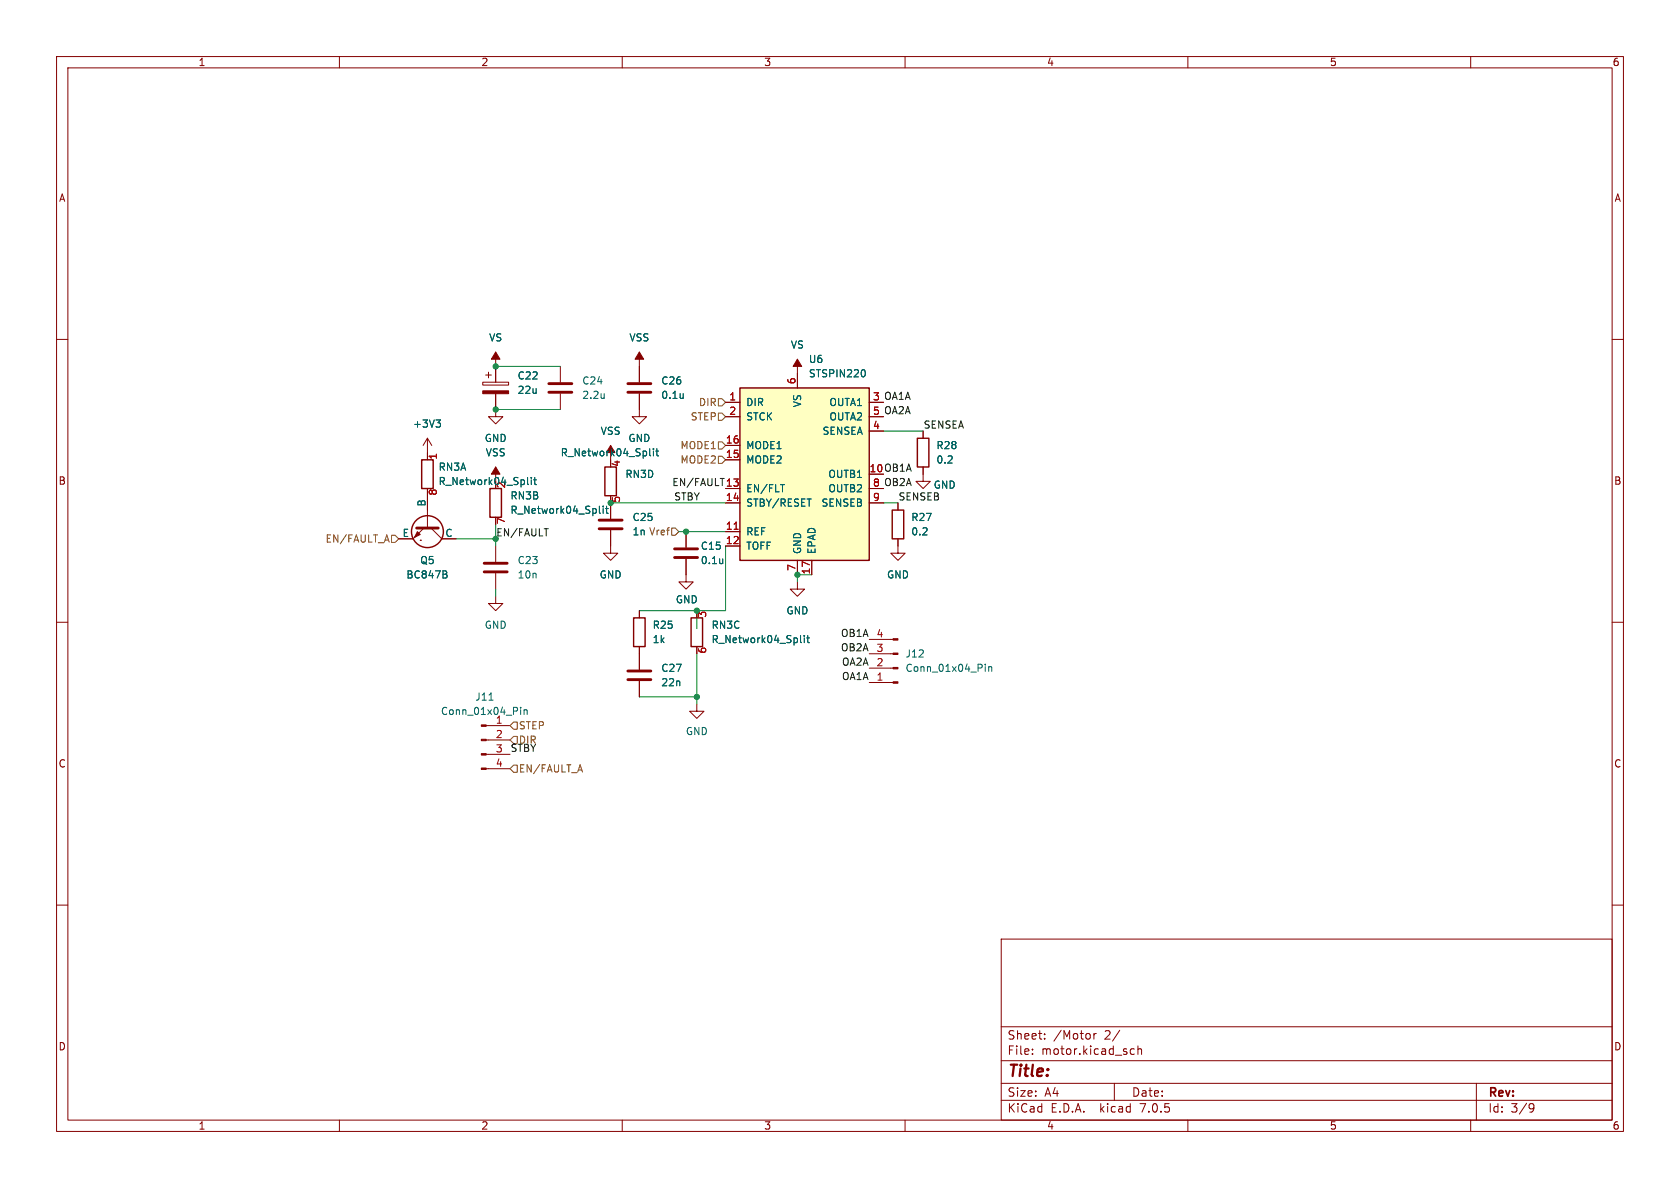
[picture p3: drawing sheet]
<svg xmlns="http://www.w3.org/2000/svg" width="297mm" height="210mm" viewBox="0 0 297 210" stroke-linecap="round" stroke-linejoin="round" font-family="sans-serif">
<g fill="none" stroke="#840000" stroke-width=".18">
<path d="M10 10h277v190h-277zM12 12h273v186h-273zM60 10v2M110 10v2M160 10v2M210 10v2M260 10v2M10 60h2M285 60h2M75.6 77.5v3.8M75.6 77.5l-.8 1.2M75.6 77.5l.7 1.2"/>
<path d="M85.3 67.6h4.6v.5h-4.6zM85.9 66.3h1M86.4 65.8v1M87.6 69.6v4.1h1.3l-1.3 1.2-1.2-1.2h1.2M87.6 62.2v5.4M99.1 64.8v2.8M99.1 69.6v2.8M107.9 78.7v3.9M113 69.6v4.1h1.3l-1.3 1.2-1.2-1.2h1.2M113 62.2v5.4M128.3 71.1h2.5M128.3 78.7h2.5"/>
<path d="M128.3 73.7h2.5M141 63.5v5.1M153.7 71.1h2.5M153.7 73.7h2.5M153.7 76.2h2.5M163.2 76.2v1.3M74.3 95.5h.1M74.9 93.3l-1.9 2h-2.5M75.6 86.4v6.9M76.2 93.3l1.9 2h2.5M87.6 82.6v2.5M87.6 91.4v1.3"/>
<path d="M87.6 96.5v2.8M107.9 93.7v4.1h1.3l-1.3 1.3-1.2-1.3h1.2M107.9 87.6v4.1M121.3 98.8v4.1h1.3l-1.3 1.2-1.3-1.2h1.3M121.3 94v2.8M128.3 94h2.5M128.3 96.5h2.5M128.3 86.4h2.5M128.3 88.9h2.5M128.3 81.3h2.5M141 99.1v2.5M143.5 99.1v2.5"/>
<path d="M153.7 86.4h2.5M153.7 88.9h2.5M158.7 95.3v2.5h1.3l-1.3 1.3-1.2-1.3h1.2M158.7 88.9v1.3M163.2 82.6v2.5h1.3l-1.3 1.3-1.3-1.3h1.3M10 110h2M87.6 105.4v1.3h1.3l-1.3 1.3-1.2-1.3h1.2M87.6 101.3v2.8M113 108v1.2M113 114.3v4.1M123.2 108v1.2M123.2 114.3v1.3"/>
<path d="M141 102.9v1.2h1.2l-1.2 1.3-1.3-1.3h1.3M153.7 113h4.2M153.7 115.6h4.2M153.7 118.1h4.2M285 110h2M86 135.9h4.2M86 133.4h4.2M86 130.8h4.2M86 128.3h4.2M113 120.4v2.8M123.2 124.5v1.2h1.3l-1.3 1.3-1.3-1.3h1.3M153.7 120.7h4.2"/>
<path d="M10 160h2M285 160h2M177 166h108v32h-108zM60 198v2M110 198v2M160 198v2M177 194.5h108M177 191.5h108M177 187.5h108M177 181.5h108M182.5 186.3v.1M182.5 185.5v.1"/>
<path d="M184.7 183.6v.1M184.7 182.8v.1M193.4 182.7v1M193.8 182.7l-.3 .1-.1 .2M197 191.5v3M198 182.1l-1.3 2M200.5 185.5l-.4-.1-.3 .3v.4l.2 .2h.5M201.2 185.5l.2-.1 .3 .1 .1 .9M201.2 184.9v1.5M210 198v2M260 198v2M261 191.5v6.5"/>
<path d="M270.5 195.2l.4-.1 .2 .1a.99 .99 0 0 1-.4 1.4h-.2M271.2 195.7l-.3 .3h-.4"/>
</g>
<g fill="none" stroke="#840000" stroke-width=".51">
<path d="M97 69.3h4.1M97 67.8h4.1M111 69.3h4.1M111 67.8h4.1M73.7 93.3h3.8M85.6 99.6h4.1M105.9 93.5h4.1M105.9 91.9h4.1M119.3 98.6h4M119.3 97h4M85.6 101.1h4.1M111 118.6h4.1"/>
<path d="M111 120.1h4.1"/>
</g>
<g fill="none" stroke="#840000" stroke-width=".25">
<path d="M130.8 68.6h22.9v30.5h-22.9zM162.2 77.5h2v5.1h-2zM74.5 81.3h2.1v5.1h-2.1zM86.6 86.4h2v5h-2zM106.9 82.6h2.1v5h-2.1zM157.7 90.2h2.1v5.1h-2.1zM112 109.2h2v5.1h-2zM122.2 109.2h2v5.1h-2z"/>
<circle cx="75.6" cy="94" r="2.82"/>
</g>
<g fill="none" stroke="#006464" stroke-width=".18">
<path d="M77.1 74.2h.8l-.5 .5M77.6 74.7l.3 .3v.3l-.3 .2M114.9 79.3v1.1l.1 .2M115.5 79.3v.1M115.5 79.7v.9M115.9 79.7h.5M116.1 79.3v1.1l.3 .2M152.8 65.4l.2 .4-.2 .8M93.3 84.4v1.1l.1 .2M93.9 84.4v.1M93.9 84.8v.9M94.4 84.8h.4"/>
<path d="M94.5 84.4v1.1l.3 .2M106 89.5v1.1l.1 .1M106.6 89.5v.1M106.6 89.9v.8M107.1 89.9h.4M107.2 89.5v1.1l.3 .1M138 85.7h.7M78.7 101.5l.3 .3v.3l-.2 .1M78.9 101l.1 .2-.1 .3M141.5 112.3v1.1l.2 .2M142.2 112.3v.2M142.2 112.8v.8"/>
<path d="M142.6 112.8h.5M142.8 112.3v1.1l.3 .2M174.2 117.4v.1M174.2 117.8v.9M174.8 117.8v.9M174.8 118l.2-.2 .3 .1v.8M86.5 123.8h.7M92 125v.2M92 125.5v.8M92.6 125.5v.8M92.6 125.6l.2-.1h.3l.1 .8"/>
</g>
<g fill="#840000" stroke="#840000" stroke-width=".18">
<path d="M87.6 62.2l.8 1.3h-1.5z"/>
<path d="M85.3 69.1h4.6v.5h-4.6z"/>
<path d="M85.1 135.8h.9v.2h-.9z"/>
<path d="M85.1 133.2h.9v.3h-.9z"/>
<path d="M85.1 130.7h.9v.2h-.9z"/>
<path d="M85.1 128.1h.9v.3h-.9z"/>
<path d="M107.9 78.7l.8 1.3h-1.5z"/>
<path d="M73.8 94l.5 .5-1 .5z"/>
<path d="M87.6 82.6l.8 1.2h-1.5z"/>
<path d="M113 62.2l.8 1.3h-1.5z"/>
<path d="M141 63.5l.7 1.3h-1.5z"/>
<path d="M157.9 112.9h.8v.3h-.8z"/>
<path d="M157.9 115.4h.8v.3h-.8z"/>
<path d="M157.9 118h.8v.2h-.8z"/>
<path d="M157.9 120.5h.8v.3h-.8z"/>
</g>
<path d="M130.8 68.6h22.9v30.5h-22.9z" fill="#ffffc2" stroke="#ffffc2" stroke-width=".18"/>
<path d="M129.8 93.6h.7" fill="none" stroke="#a90000" stroke-width=".18"/>
<path d="M127 78.1h.6l.7 .6-.7 .7h-.6zM127 70.5h.6l.7 .6-.7 .7h-.6zM127 73h.6l.7 .7-.7 .6h-.6zM69.2 94.6h.6l.7 .7-.7 .6h-.6zM118.7 93.3h.7l.6 .7-.6 .6h-.7zM127 80.6h.6l.7 .7-.7 .6h-.6zM90.2 135.9l.6-.6h.6v1.2h-.6zM90.8 127.6h.6v1.3h-.6l-.6-.6zM90.8 130.2h.6v1.2h-.6l-.6-.6zM102.6 135.2l.4 1.3" fill="none" stroke="#725600" stroke-width=".18"/>
<path d="M96.2 93.5h.7" fill="none" stroke="#0f0f0f" stroke-width=".18"/>
<g fill="none" stroke="#009600" stroke-width=".18">
<path d="M87.6 64.8h11.5M87.6 72.4h11.5M156.2 76.2h7M80.6 95.3h7M87.6 92.7v3.8M107.9 88.9h20.4M120 94h8.3M128.3 96.5v11.5h-15.3M156.2 88.9h2.5M87.6 104.1v1.3M123.2 108v3.1M123.2 115.6v8.9"/>
<path d="M143.5 101.6h-2.5v1.3M113 123.2h10.2"/>
</g>
<g fill="#009600" stroke="#009600" stroke-width=".18">
<circle cx="123.2" cy="108" r=".46"/>
<circle cx="121.3" cy="94" r=".46"/>
<circle cx="141" cy="101.6" r=".46"/>
<circle cx="87.6" cy="72.4" r=".46"/>
<circle cx="87.6" cy="64.8" r=".46"/>
<circle cx="87.6" cy="95.3" r=".46"/>
<circle cx="107.9" cy="88.9" r=".46"/>
<circle cx="123.2" cy="123.2" r=".46"/>
</g>
<text font-size="2.8" fill="#840000" x="178" y="190.8">Title:</text>
<g font-size="2.1" fill="#840000">
<text x="178" y="183.9">Sheet:</text>
<text x="186.2" y="183.9">/Motor</text>
<text x="195.2" y="183.9">2/</text>
<text x="178" y="186.6">File:</text>
<text x="184" y="186.6">motor.kicad_sch</text>
<text x="178" y="196.8">KiCad</text>
<text x="178" y="194">Size:</text>
<text x="184.6" y="194">A4</text>
<text x="185.7" y="196.8">E.D.A.</text>
<text x="194.4" y="196.8">kicad</text>
<text x="200" y="194">Date:</text>
<text x="201.5" y="196.8">7.0.5</text>
<text x="263" y="194.2">Rev:</text>
<text x="263" y="196.8">Id:</text>
<text x="267" y="196.8">3/9</text>
</g>
<g font-size="1.8" fill="#840000">
<text x="35" y="11.8">1</text>
<text x="85" y="11.8">2</text>
<text x="135" y="11.8">3</text>
<text x="185" y="11.8">4</text>
<text x="235" y="11.8">5</text>
<text x="285" y="11.8">6</text>
<text x="10.4" y="35.8">A</text>
<text x="285.4" y="35.8">A</text>
<text x="153.7" y="83.6">10 OB1A</text>
<text x="10.3" y="85.8">B</text>
<text x="285.3" y="85.8">B</text>
<text x="10.3" y="135.8">C</text>
<text x="285.3" y="135.8">C</text>
<text x="10.3" y="185.8">D</text>
<text x="285.3" y="185.8">D</text>
<text x="35" y="199.8">1</text>
<text x="85" y="199.8">2</text>
<text x="135" y="199.8">3</text>
<text x="185" y="199.8">4</text>
<text x="235" y="199.8">5</text>
<text x="285" y="199.8">6</text>
</g>
<g font-size="1.8" fill="#006464">
<text x="86.4" y="60.5">VS</text>
<text x="111.2" y="60.5">VSS</text>
<text x="139.8" y="61.8">VS</text>
<text x="142.9" y="64.3">U6</text>
<text x="91.4" y="67.2">C22</text>
<text x="91.4" y="69.8">22u</text>
<text x="102.9" y="68.1">C24</text>
<text x="102.9" y="70.7">2.2u</text>
<text x="116.8" y="68.1">C26</text>
<text x="116.8" y="70.7">0.1u</text>
<text x="131.8" y="71.9">DIR</text>
<text x="142.9" y="66.9">STSPIN220</text>
<text x="146.6" y="71.9">OUTA1</text>
<text x="73" y="75.8">+3V3</text>
<text x="106.1" y="77">VSS</text>
<text x="131.8" y="74.5">STCK</text>
<text x="141.8" y="72" transform="rotate(-90 141.8 72)">VS</text>
<text x="145.4" y="77">SENSEA</text>
<text x="146.6" y="74.5">OUTA2</text>
<text x="77.5" y="83.4">RN3A</text>
<text x="85.6" y="78.3">GND</text>
<text x="85.8" y="80.8">VSS</text>
<text x="99.1" y="80.8">R_Network04_Split</text>
<text x="111" y="78.3">GND</text>
<text x="131.8" y="82.1">MODE2</text>
<text x="131.8" y="79.6">MODE1</text>
<text x="165.5" y="79.6">R28</text>
<text x="165.5" y="82.1">0.2</text>
<text x="75.3" y="89.6" transform="rotate(-90 75.3 89.6)">B</text>
<text x="77.5" y="85.9">R_Network04_Split</text>
<text x="89.5" y="86.4" transform="rotate(-90 89.5 86.4)">2</text>
<text x="90.2" y="88.5">RN3B</text>
<text x="110.5" y="84.6">RN3D</text>
<text x="131.8" y="87.2">EN/FLT</text>
<text x="131.8" y="89.7">STBY/RESET</text>
<text x="145.2" y="89.7">SENSEB</text>
<text x="146.4" y="84.6">OUTB1</text>
<text x="146.4" y="87.2">OUTB2</text>
<text x="165" y="86.6">GND</text>
<text x="71.1" y="95">E</text>
<text x="78.7" y="95">C</text>
<text x="90.2" y="91">R_Network04_Split</text>
<text x="111.8" y="92.3">C25</text>
<text x="111.8" y="94.8">1n</text>
<text x="131.8" y="94.8">REF</text>
<text x="161" y="92.3">R27</text>
<text x="161" y="94.8">0.2</text>
<text x="74.2" y="99.9">Q5</text>
<text x="91.4" y="99.9">C23</text>
<text x="123.8" y="97.3">C15</text>
<text x="123.8" y="99.9">0.1u</text>
<text x="131.8" y="97.3">TOFF</text>
<text x="141.8" y="98" transform="rotate(-90 141.8 98)">GND</text>
<text x="144.3" y="98" transform="rotate(-90 144.3 98)">EPAD</text>
<text x="71.8" y="102.4">BC847B</text>
<text x="91.4" y="102.4">10n</text>
<text x="106" y="102.4">GND</text>
<text x="119.4" y="106.8">GND</text>
<text x="156.8" y="102.4">GND</text>
<text x="85.6" y="111.3">GND</text>
<text x="115.3" y="111.3">R25</text>
<text x="115.3" y="113.9">1k</text>
<text x="125.7" y="111.3">RN3C</text>
<text x="125.7" y="113.9">R_Network04_Split</text>
<text x="139" y="108.8">GND</text>
<text x="116.8" y="118.9">C27</text>
<text x="160" y="116.4">J12</text>
<text x="160" y="118.9">Conn_01x04_Pin</text>
<text x="84" y="124">J11</text>
<text x="116.8" y="121.5">22n</text>
<text x="77.9" y="126.6">Conn_01x04_Pin</text>
<text x="87.6" y="128">1</text>
<text x="121.2" y="130.1">GND</text>
</g>
<g font-size="1.8" fill="#725600">
<text x="123.5" y="71.9">DIR</text>
<text x="122.1" y="74.5">STEP</text>
<text x="120.3" y="79.6">MODE1</text>
<text x="120.3" y="82.1">MODE2</text>
<text x="111.8" y="94.8">1n Vref</text>
<text x="57.5" y="96.1">EN/FAULT_A</text>
<text x="91.6" y="129.1">STEP</text>
<text x="91.6" y="136.7">EN/FAULT_A</text>
</g>
<g font-size="1.8" fill="#a90000">
<text x="128.9" y="70.9">1</text>
<text x="140.7" y="68" transform="rotate(-90 140.7 68)">6</text>
<text x="154.3" y="70.9">3</text>
<text x="128.9" y="73.4">2</text>
<text x="154.3" y="75.9">4</text>
<text x="154.3" y="73.4">5</text>
<text x="77.5" y="81.3" transform="rotate(-90 77.5 81.3)">1</text>
<text x="109.9" y="82.6" transform="rotate(-90 109.9 82.6)">4</text>
<text x="128.3" y="81">15</text>
<text x="128.3" y="78.5">16</text>
<text x="153.7" y="83.6">10</text>
<text x="77.5" y="87.7" transform="rotate(-90 77.5 87.7)">8</text>
<text x="109.9" y="88.9" transform="rotate(-90 109.9 88.9)">5</text>
<text x="128.3" y="88.6">14</text>
<text x="128.3" y="86.1">13</text>
<text x="154.3" y="88.6">9</text>
<text x="154.3" y="86.1">8</text>
<text x="89.5" y="92.7" transform="rotate(-90 89.5 92.7)">7</text>
<text x="128.3" y="93.7">11</text>
<text x="128.3" y="96.3">12</text>
<text x="140.7" y="101" transform="rotate(-90 140.7 101)">7</text>
<text x="143.3" y="101.6" transform="rotate(-90 143.3 101.6)">17</text>
<text x="125.1" y="109.3" transform="rotate(-90 125.1 109.3)">3</text>
<text x="154.9" y="112.8">4</text>
<text x="125.1" y="115.6" transform="rotate(-90 125.1 115.6)">6</text>
<text x="154.9" y="117.9">2</text>
<text x="154.9" y="115.3">3</text>
<text x="154.9" y="120.4">1</text>
<text x="87.6" y="130.6">2</text>
<text x="87.6" y="133.1">3</text>
<text x="87.6" y="135.6">4</text>
</g>
<g font-size="1.8" fill="#0f0f0f">
<text x="154.3" y="70.9">3 OA1A</text>
<text x="154.3" y="73.4">5 OA2A</text>
<text x="163.2" y="75.9">SENSEA</text>
<text x="118.8" y="86">EN/FAULT 13</text>
<text x="119.2" y="88.6">STBY</text>
<text x="154.3" y="86.1">8 OB2A</text>
<text x="158.7" y="88.6">SENSEB</text>
<text x="87.6" y="94.9">EN/FAULT</text>
<text x="148.6" y="112.7">OB1A</text>
<text x="148.6" y="115.2">OB2A</text>
<text x="148.8" y="117.8">OA2A</text>
<text x="148.8" y="120.3">OA1A</text>
<text x="91.6" y="131.6">DIR</text>
<text x="90.2" y="133">STBY</text>
</g>
</svg>
